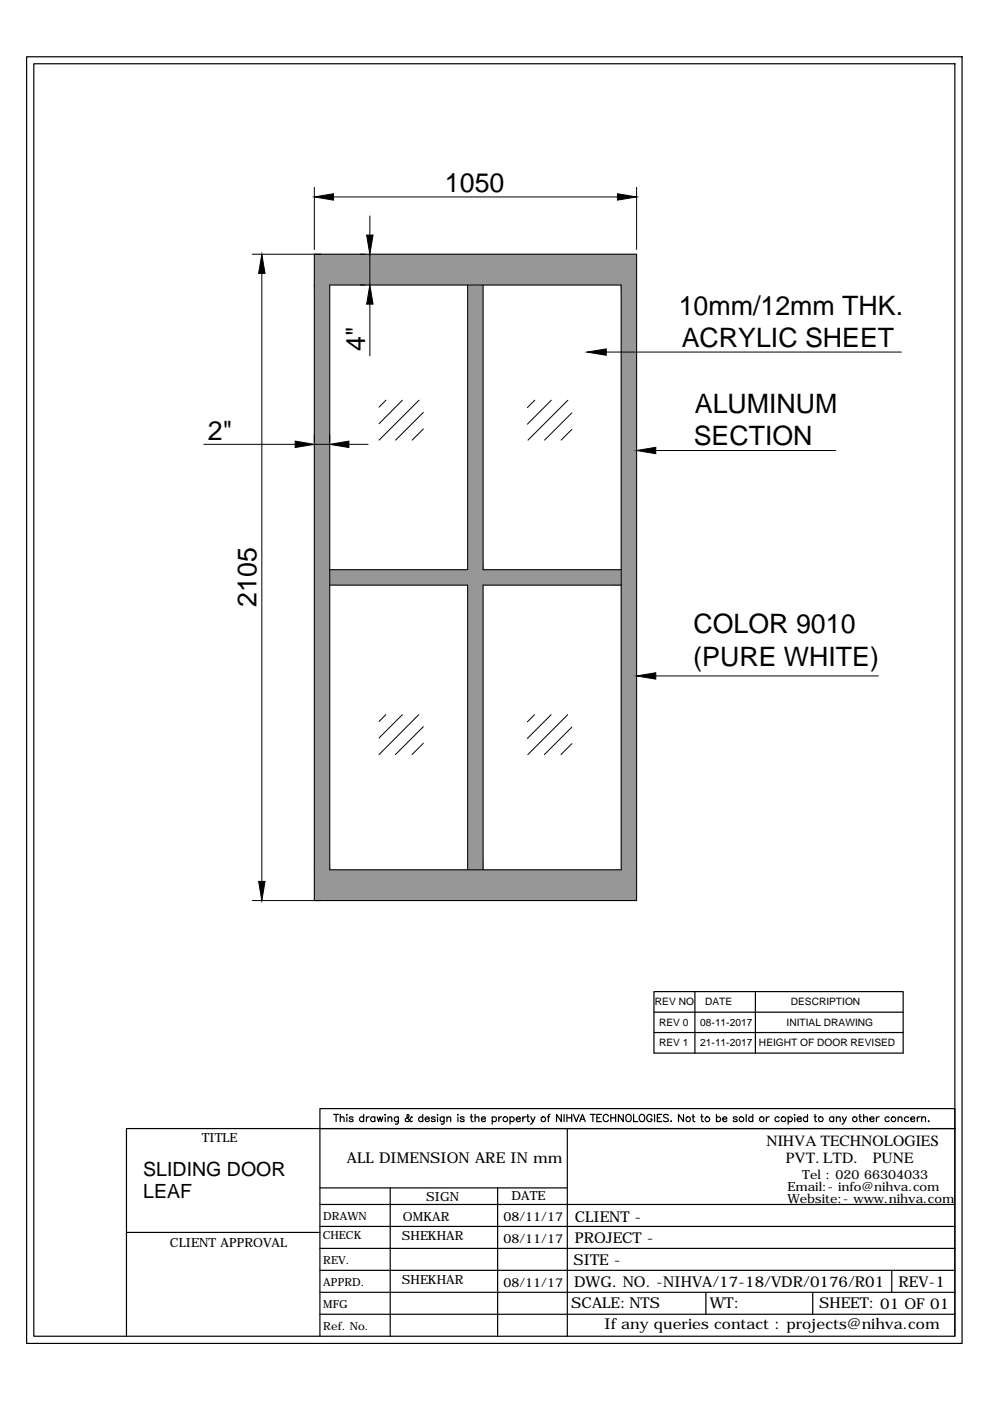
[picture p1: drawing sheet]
<svg xmlns="http://www.w3.org/2000/svg" width="210mm" height="297mm" viewBox="0 0 210 297" stroke-linecap="round" stroke-linejoin="round" font-family="sans-serif">
<!-- layer: 0 -->
<g fill="#979797" stroke="#979797" stroke-width=".21">
<path d="M66.6 53.9v6.5h68.4zM66.6 53.9h68.4v6.5z"/>
<path d="M131.7 60.4v124h3.3zM131.7 60.4h3.3v124z"/>
<path d="M66.6 60.4v124h3.3zM66.6 60.4h3.3v124z"/>
<path d="M66.6 184.4v6.5h68.4zM66.6 184.4h68.4v6.5z"/>
<path d="M99.2 60.4v60.4h3.2zM99.2 60.4h3.2v60.4z"/>
<path d="M69.9 120.8v3.3h61.8zM69.9 120.8h61.8v3.3z"/>
<path d="M99.2 124.1v60.3h3.2zM99.2 124.1h3.2v60.3z"/>
</g>
<g fill="none" stroke="#000" stroke-width=".21">
<path d="M66.6 39.7v13.2M135 39.7v13.2M53.5 53.9h81.5v137h-81.5M55.5 58v128.9M66.6 53.9v137M70.7 41.8h60.2M78.4 45.8v4M78.4 53.9v6.5M69.9 60.4h61.8v124h-61.8zM78.4 64.5v11M99.2 60.4v60.4h-29.3M102.4 60.4v60.4h29.3"/>
<path d="M128.5 74.6h62.6M43.2 94.2h19.4M66.6 94.2h3.3M74 94.2h4M81.8 84.9l-1.4 1.4M85.3 84.9l-4.9 4.9M88.8 84.9l-8.4 8.4M89.8 87.4l-5.9 5.9M89.8 90.9l-2.4 2.4M113.4 84.9l-1.6 1.5M116.9 84.9l-5.1 5M120.4 84.9l-8.5 8.4"/>
<path d="M121.3 87.5l-5.8 5.8M121.3 91l-2.3 2.3M139 95.5h38.2M69.9 124.1h29.3v60.3M131.7 124.1h-29.3v60.3M81.8 151.5l-1.4 1.5M85.3 151.5l-4.9 5M88.8 151.5l-8.4 8.5M89.8 154.1l-6 5.9M89.8 157.6l-2.5 2.4M113.3 151.5l-1.5 1.5M116.9 151.5l-5.1 5.1"/>
<path d="M120.4 151.5l-8.5 8.5M121.3 154.1l-5.9 5.9M121.3 157.7l-2.4 2.3M139 143.3h47.2"/>
</g>
<path d="M55.5 53.9l.7 4.1h-1.4zM66.6 41.8l4.1-.7v1.3zM77.7 49.8h1.4l-.7 4.1zM130.9 41.1l4.1 .7-4.1 .6zM78.4 60.4l.7 4.1h-1.4zM124.5 74.6l4-.6v1.3zM62.6 93.5l4 .7-4 .7zM69.9 94.2l4.1-.7v1.4zM135 95.5l4-.7v1.4zM135 143.3l4-.7v1.4zM54.8 186.9h1.4l-.7 4z" fill="#000" stroke="#000" stroke-width=".21"/>
<g fill="none" stroke="#000" stroke-width=".25">
<path d="M5.6 12h198.4v272.8h-198.4zM7.2 13.5h195.3v269.8h-195.3zM138.7 210.2h52.8v13.1h-52.8zM138.7 214.6h52.8M138.7 218.9h52.8M147.3 210.4v12.9M160.2 210.2v13.1M67.8 239.3v44M70.8 236.3h1M71.3 236.3v1.5M72.2 237.1l.3-.3 .4 .1 .1 .9M72.2 236.3v1.5"/>
<path d="M73.5 236.3v.1zM73.5 236.9v.9M74.9 237l-.3-.2-.5 .2 .2 .3 .5 .1v.4h-.7v-.2M77.1 237a.49 .49 0 0 0-.7-.1 .49 .49 0 0 0 0 .8 .49 .49 0 0 0 .7-.1M77.1 236.3v1.5M77.7 236.8v1M78.3 236.8a.5 .5 0 0 0-.6 .5M79.5 237a.49 .49 0 0 0-.8-.1 .49 .49 0 0 0 0 .8 .49 .49 0 0 0 .8-.1M79.5 236.8v1M80 236.8l.3 1 .3-1 .3 1 .3-1M81.7 236.3v.1zM81.7 236.9v.9"/>
<path d="M82.3 237.1l.3-.3 .4 .1 .1 .9M82.3 236.8v1M84.5 236.8l-.1 1.4-.2 .2-.4-.1M84.5 237a.49 .49 0 0 0-.8-.1 .49 .49 0 0 0 0 .8 .49 .49 0 0 0 .8-.1M87.4 237l-.2-.2a1.01 1.01 0 0 1-1.2 1l-.1-.3 .1-.3 .7-.5-.2-.4-.2 .2a1.42 1.42 0 0 0 .7 1.3l.4-.1M89.6 237a.49 .49 0 0 0-.7-.1 .49 .49 0 0 0 0 .8 .49 .49 0 0 0 .7-.1M89.6 236.3v1.5M90.1 237.3h.9l-.1-.3a.49 .49 0 0 0-.7 0 .49 .49 0 0 0 .1 .7 .49 .49 0 0 0 .7-.1M92.3 237l-.1-.1a.54 .54 0 0 0-.7 .1l.8 .5-.1 .3h-.2h-.5v-.2M92.8 236.3v.1zM92.8 236.9v.9M94.2 236.8l-.1 1.4-.2 .2-.4-.1"/>
<path d="M94.2 237a.48 .48 0 0 0-.7-.1 .48 .48 0 0 0 0 .7 .48 .48 0 0 0 .7 0M94.8 237.1l.3-.3 .4 .1 .1 .9M94.8 236.8v1M97.1 236.3v.1zM97.1 236.9v.9M98.4 237a.46 .46 0 0 0-.8 0l.8 .5v.3h-.3h-.4l-.1-.2M99.7 236.8h.5M99.9 236.3v1.2l.1 .3h.3M100.7 237.1l.4-.3 .4 .1v.9M100.7 236.3v1.5M102.1 237.3h.8v-.3a.48 .48 0 0 0-.7 0 .48 .48 0 0 0 0 .7 .48 .48 0 0 0 .7-.1M104.4 237a.49 .49 0 0 1 .7-.1 .49 .49 0 0 1 0 .8 .49 .49 0 0 1-.7-.1"/>
<path d="M104.4 236.8v1.6M105.8 236.8v1M106.4 236.8l-.6 .2v.3M108.1 237a.49 .49 0 0 1 .8-.1 .49 .49 0 0 1 0 .8 .49 .49 0 0 1-.8-.1M108.1 236.8v1.6M109.4 237.3h.9v-.3a.49 .49 0 0 0-.8 0 .49 .49 0 0 0 .1 .7 .49 .49 0 0 0 .7-.1M110.8 236.8v1M111.4 236.8a.5 .5 0 0 0-.6 .5M111.6 236.8h.6M111.9 236.3v1.5h.3M112.5 236.8l.5 1 .4-1M113 237.8l-.3 .5-.2 .1"/>
<path d="M116 236.8h.6M116.6 236.3l-.3 .1v.2v1.2M119 236.3v1.5l-1-1.5v1.5M119.6 236.3v1.5M120.2 236.3v1.5M120.2 237h1M120.3 239.3v44M121.2 236.3v1.5M121.6 236.3l.6 1.5 .6-1.5M122.9 237.8l.6-1.5 .6 1.5M123.2 237.3h.7M125.2 236.3h1"/>
<path d="M125.7 236.3v1.5M126.5 237h.6M127.5 236.3h-1v1.5h1M129 236.7a.56 .56 0 0 0-.6-.4 .56 .56 0 0 0-.5 .6v.4a.57 .57 0 0 0 .5 .5 .57 .57 0 0 0 .6-.3M129.5 237h1M129.5 236.3v1.5M130.5 236.3v1.5M132.1 236.3v1.5l-1-1.5v1.5M132.8 236.5l.1-.1a.59 .59 0 0 1 .9 .5v.4a.57 .57 0 0 1-.5 .5 .57 .57 0 0 1-.6-.5zM134.3 236.3v1.5h.9M135.7 236.5l.1-.1a.59 .59 0 0 1 .9 .5v.4a.59 .59 0 0 1-.6 .5 .59 .59 0 0 1-.6-.5zM138.2 236.7a.56 .56 0 0 0-.6-.4 .56 .56 0 0 0-.5 .6v.4a.55 .55 0 0 0 .6 .5 .55 .55 0 0 0 .5-.5h-.3"/>
<path d="M138.8 236.3v1.5M139.4 237h.5M140.3 236.3h-.9v1.5h.9M141.7 236.5l-.1-.1a.56 .56 0 0 0-.9 .3l1 .7-.1 .4h-.6l-.3-.2M142.2 237.8h.2zM144.9 236.3v1.5l-1-1.5v1.5M146.7 236.8h.5M147 236.3v1.2v.3h.3M148.6 236.8h.5M148.8 236.3v1.2l.1 .3h.3M151.9 237a.49 .49 0 0 1 .7-.1 .49 .49 0 0 1 0 .8 .49 .49 0 0 1-.7-.1M151.9 236.3v1.5"/>
<path d="M153.2 237.3h.9l-.1-.3a.49 .49 0 0 0-.7 0 .49 .49 0 0 0 .1 .7 .49 .49 0 0 0 .7-.1M156.3 237a.51 .51 0 0 0-.8 0l.8 .5-.1 .3h-.2h-.5v-.2M158.2 236.3v1.5M159.6 237a.49 .49 0 0 0-.7-.1 .49 .49 0 0 0 0 .8 .49 .49 0 0 0 .7-.1M159.6 236.3v1.5M162.5 236.8v1M163.1 236.8l-.5 .2-.1 .3M165.2 237a.49 .49 0 0 0-.7-.1 .49 .49 0 0 0 0 .8 .49 .49 0 0 0 .7-.1M167.1 237a.49 .49 0 0 1 .7-.1 .49 .49 0 0 1 0 .8 .49 .49 0 0 1-.7-.1M167.1 236.8v1.6M168.5 236.3v.1zM168.5 236.9v.9"/>
<path d="M169 237.3h.9l-.1-.3a.49 .49 0 0 0-.7 0 .49 .49 0 0 0 .1 .7 .49 .49 0 0 0 .7-.1M171.2 237a.49 .49 0 0 0-.7-.1 .49 .49 0 0 0 0 .8 .49 .49 0 0 0 .7-.1M171.2 236.3v1.5M172.6 236.8h.5M172.8 236.3v1.2l.1 .3h.3M176.8 237a.49 .49 0 0 0-.8-.1 .49 .49 0 0 0 0 .8 .49 .49 0 0 0 .8-.1M176.8 236.8v1M177.3 237.1l.4-.3 .4 .1 .1 .9M177.3 236.8v1M178.6 236.8l.4 1 .5-1M179 237.8l-.5 .6M182.1 236.8h.5"/>
<path d="M182.3 236.3v1.2l.1 .3h.3M183.1 237.1l.4-.3 .4 .1v.9M183.1 236.3v1.5M184.4 237.3h.9v-.3a.49 .49 0 0 0-.8 0 .49 .49 0 0 0 .1 .7 .49 .49 0 0 0 .7-.1M185.8 236.8v1M186.4 236.8l-.5 .2-.1 .3M188.5 237a.49 .49 0 0 0-.7-.1 .49 .49 0 0 0 0 .8 .49 .49 0 0 0 .7-.1M190.4 237.1l.4-.3 .3 .1 .1 .9M190.4 236.8v1M192.6 237a.49 .49 0 0 0-.7-.1 .49 .49 0 0 0 0 .8 .49 .49 0 0 0 .7-.1M193.1 237.3h.8v-.3a.48 .48 0 0 0-.7 0 .48 .48 0 0 0 .1 .7 .48 .48 0 0 0 .6-.1M194.5 236.8v1"/>
<path d="M195.1 236.8a.5 .5 0 0 0-.6 .5M195.4 237.1l.4-.3 .4 .1v.9M195.4 236.8v1M196.8 237.8h.2zM67.8 255.4h134.7M67.8 251.9h52.5M82.7 251.9v31.4M105.5 251.9v31.4M26.8 261.3h41M67.8 269.3h134.7M67.8 264.7h134.7M67.8 260h134.7"/>
<path d="M67.8 274h134.7M67.8 278.7h134.7M149.7 274v4.7M172.3 274v4.7M189.1 269.3v4.7M26.8 283.3v-44h175.7h-134.7v-4.3h134.7v48.3"/>
<circle cx="107.1" cy="237.3" r=".51"/>
<circle cx="115.2" cy="237.3" r=".51"/>
<circle cx="145.9" cy="237.3" r=".51"/>
<circle cx="150" cy="237.3" r=".51"/>
<circle cx="157.2" cy="237.3" r=".51"/>
<circle cx="161.5" cy="237.3" r=".52"/>
<circle cx="166.1" cy="237.3" r=".51"/>
<circle cx="174" cy="237.3" r=".51"/>
<circle cx="181.2" cy="237.3" r=".51"/>
<circle cx="189.4" cy="237.3" r=".51"/>
</g>
<g font-size="5.7">
<text x="94.3" y="40.7">1050</text>
<text x="143.9" y="66.7">10mm/12mm THK.</text>
<text x="77.4" y="74.5" transform="rotate(-90 77.4 74.5)">4&quot;</text>
<text x="144.5" y="73.5">ACRYLIC SHEET</text>
<text x="147.3" y="87.6">ALUMINUM</text>
<text x="44.1" y="93.2">2&quot;</text>
<text x="147.1" y="94.4">SECTION</text>
<text x="54.4" y="128.7" transform="rotate(-90 54.4 128.7)">2105</text>
<text x="147" y="134.3">COLOR 9010</text>
<text x="147" y="141.1">(PURE WHITE)</text>
</g>
<g font-size="4.1">
<text x="30.4" y="249.3">SLIDING DOOR</text>
<text x="30.4" y="254">LEAF</text>
</g>
<g font-size="3.3">
<text x="162.5" y="242.9">NIHVA TECHNOLOGIES</text>
<text x="166.6" y="246.6">PVT. LTD.</text>
<text x="185.1" y="246.6">PUNE</text>
</g>
<g font-size="3.2">
<text x="73.5" y="246.5">ALL DIMENSION ARE IN mm</text>
<text x="121.8" y="259.2">CLIENT -</text>
<text x="121.8" y="263.5">PROJECT -</text>
<text x="121.6" y="268.1">SITE -</text>
<text x="121.7" y="272.8">DWG. NO. -NIHVA/17-18/VDR/0176/R01</text>
<text x="190.5" y="272.8">REV-1</text>
<text x="121.1" y="277.4">SCALE: NTS</text>
<text x="128.2" y="281.8">If any queries contact : projects@nihva.com</text>
<text x="150.5" y="277.4">WT:</text>
<text x="173.7" y="277.4">SHEET: 01 OF 01</text>
</g>
<g font-size="2.7">
<text x="42.8" y="242.2">TITLE</text>
<text x="170.1" y="249.9">Tel : 020 66304033</text>
<text x="90.4" y="254.7">SIGN</text>
<text x="108.5" y="254.5">DATE</text>
<text x="166.9" y="255.2">Website:- www.nihva.com</text>
<text x="167" y="252.6">Email:- info@nihva.com</text>
<text x="85.2" y="262.8">SHEKHAR</text>
<text x="85.4" y="258.8">OMKAR</text>
<text x="106.8" y="258.8">08/11/17</text>
<text x="106.8" y="263.5">08/11/17</text>
<text x="36" y="264.3">CLIENT APPROVAL</text>
<text x="85.2" y="272.1">SHEKHAR</text>
<text x="106.8" y="272.8">08/11/17</text>
</g>
<g font-size="2.4">
<text x="68.4" y="262.8">CHECK</text>
<text x="68.6" y="258.7">DRAWN</text>
<text x="68.6" y="268">REV.</text>
<text x="68.6" y="272.6">APPRD.</text>
<text x="68.6" y="277.3">MFG</text>
<text x="68.6" y="282">Ref. No.</text>
</g>
<g font-size="2.2">
<text x="138.9" y="213.1">REV NO</text>
<text x="149.5" y="213.1">DATE</text>
<text x="167.7" y="213.1">DESCRIPTION</text>
<text x="139.8" y="217.4">REV 0</text>
<text x="139.8" y="221.8">REV 1</text>
<text x="148.5" y="217.4">08-11-2017</text>
<text x="148.5" y="221.8">21-11-2017</text>
<text x="160.9" y="221.8">HEIGHT OF DOOR REVISED</text>
<text x="166.8" y="217.4">INITIAL DRAWING</text>
</g>
</svg>
